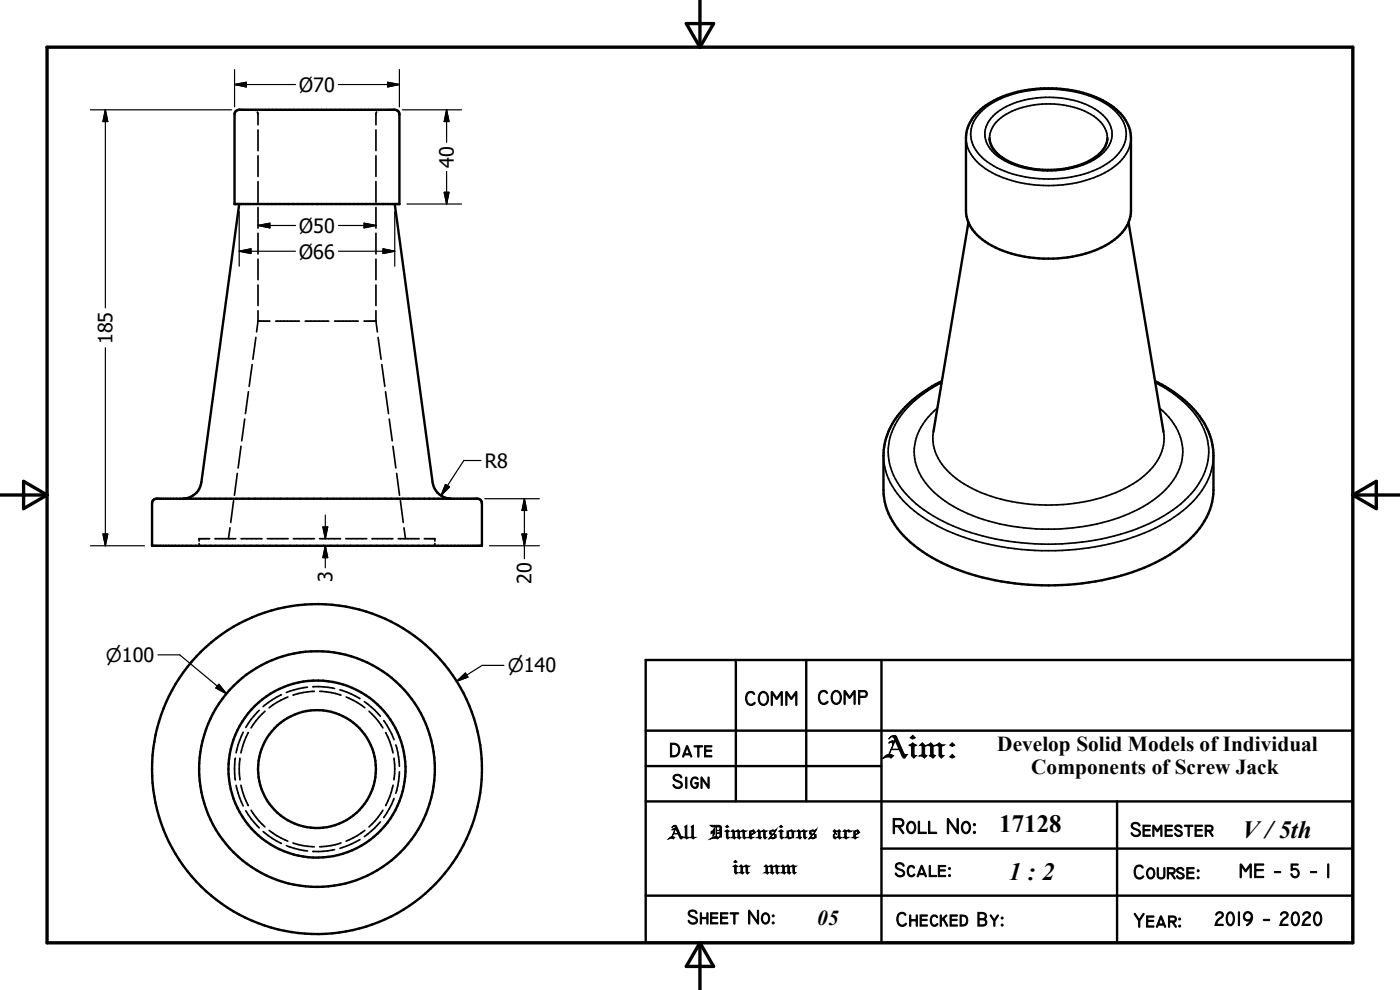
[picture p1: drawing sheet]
<svg xmlns="http://www.w3.org/2000/svg" width="297mm" height="210mm" viewBox="0 0 297 210" stroke-linecap="round" stroke-linejoin="round" font-family="sans-serif">
<g fill="none" stroke="#000" stroke-width=".51">
<path d="M50.1 23.5l.6-.2h33l.7 .2 .3 .4v.4v19h-34.9v-19v-.4zM207.1 24.1a20.5 20.5 0 0 1 13.7-5.3 24 24 0 0 1 15.5 4 8.4 8.4 0 0 1 3.6 6.5v15.5a8.5 8.5 0 0 1-4.7 6.9 27.1 27.1 0 0 1-25.5 0 8.7 8.7 0 0 1-4.8-6.9v-15.5a7.8 7.8 0 0 1 2.2-5.2zM209.9 29.3a5.8 5.8 0 0 0 3.5 4.6 20 20 0 0 0 18.5-.2 5.7 5.7 0 0 0 3-4.4M50.7 43.3l-8 59a4 4 0 0 1-3.9 3.5M83.7 43.3l8.1 59a4 4 0 0 0 3.9 3.5M205.4 47.2l-7.4 44.4M239.4 47.2l7.4 44.4M199.8 80.9a22.7 22.7 0 0 0-11.3 10.6 12.9 12.9 0 0 0-1.1 5.1v7.4a15.1 15.1 0 0 0 6.6 11.7 40.2 40.2 0 0 0 18.4 7.6 55.7 55.7 0 0 0 32.7-3.9 22.9 22.9 0 0 0 11.3-10.5l.6-1.6 .4-2.5v-8.2a15.9 15.9 0 0 0-6.6-12.1 31 31 0 0 0-5.8-3.6M32.6 106l.7-.2h68.2l.5 .4 .2 .6v9h-69.9v-9v-.4zM137 155h150M137 140h150v60h-150zM156.1 140v30"/>
<path d="M171 140v30M187 140v60M137 162.5h50M137 170h150M237 170v30M137 190h150M187 180h100"/>
<circle cx="67.2" cy="163.2" r="25"/>
<circle cx="67.2" cy="163.2" r="18.8"/>
<circle cx="67.2" cy="163.2" r="12.5"/>
<circle cx="67.2" cy="163.1" r="35"/>
</g>
<g fill="none" stroke="#000" stroke-width=".36">
<path d="M53.7 23.3l.6 .1M54.6 23.8l.1 2.7M54.7 27.6v4.4M54.7 33v4.4M54.7 38.5v4.4M79.8 27.6v4.4M79.8 33v4.4M79.8 38.5v4.4M79.9 23.8l-.1 2.7M80.7 23.3l-.5 .1M204.9 29.3a8.5 8.5 0 0 0 4.8 6.9 27.1 27.1 0 0 0 25.5 0 8.7 8.7 0 0 0 4.7-6.9M208.3 23.5a20.7 20.7 0 0 1 13.1-4.6 22.3 22.3 0 0 1 14.6 4.1 6.5 6.5 0 0 1 2.5 7.7 12.9 12.9 0 0 1-8.4 6.2 26.3 26.3 0 0 1-19.3-1.7 8.4 8.4 0 0 1-4.9-6.8 6.8 6.8 0 0 1 2.4-4.9z"/>
<path d="M209.9 29.3a6.4 6.4 0 0 1 4.2-5.4 19.4 19.4 0 0 1 17.9 .7 5.9 5.9 0 0 1 2.9 4.7M210.7 24.6a17.3 17.3 0 0 1 12.9-3.9 16.1 16.1 0 0 1 10.8 4.1 5.1 5.1 0 0 1-.7 7.9 18.5 18.5 0 0 1-14.2 3.3 14.3 14.3 0 0 1-9.4-4.4 5 5 0 0 1 .6-7zM54.7 44v4.4M54.7 49.5v4.4M54.7 55v4.3M79.8 44v4.4M79.8 49.5v4.4M79.8 55v4.3M53.5 77.3l-.6 4.7M54.3 71.6l-.7 4.6M54.7 68.1h2.6M54.7 60.5v4.3"/>
<path d="M54.7 65.9v2.2M54.7 68.1l-.3 2.3M58.5 68.1h5M64.7 68.1h5M71 68.1h5M77.2 68.1h2.6M79.8 60.5v4.3M79.8 65.9v2.2M79.8 68.1l.3 2.3M80.2 71.6l.6 4.6M81 77.3l.6 4.7M51.1 94.7l-.6 4.6"/>
<path d="M51.9 88.9l-.6 4.6M52.7 83.1l-.6 4.6M81.8 83.1l.6 4.6M82.6 88.9l.6 4.6M83.4 94.7l.6 4.6M187.4 96.6a14.9 14.9 0 0 0 5.7 11.1 39.1 39.1 0 0 0 19.3 8.3 55.4 55.4 0 0 0 32.7-4 22.9 22.9 0 0 0 11.3-10.4l.8-2.5 .2-2.5M198 91.6a10.1 10.1 0 0 0 4.2 9.4 30.4 30.4 0 0 0 17.2 6 35.3 35.3 0 0 0 21.8-4.9 12.1 12.1 0 0 0 5.7-8.4l-.1-2.1M198.9 86.6a11.9 11.9 0 0 0-4.8 10.8 14.8 14.8 0 0 0 7.3 9.5 42.6 42.6 0 0 0 26.3 5.1 34.5 34.5 0 0 0 18.2-6.9 11.9 11.9 0 0 0 4.9-10.8 12.7 12.7 0 0 0-4.8-7.7M199.8 81.2a20.9 20.9 0 0 0-10.6 10.6 12.5 12.5 0 0 0 2.9 12.9 32.6 32.6 0 0 0 16.4 9 55.2 55.2 0 0 0 35.2-2.6 22.8 22.8 0 0 0 11.6-10.3 12.4 12.4 0 0 0-2.4-13.7 25.5 25.5 0 0 0-7.8-5.9M42.2 115.3v.5M44.5 114.3h-2.3v.5M45.6 114.3h4.4"/>
<path d="M48.8 112l-.3 2.3M49.6 106.2l-.7 4.6M50.3 100.4l-.6 4.7M51.1 114.3h4.5M56.7 114.3h4.4M62.3 114.3h4.4M67.8 114.3h4.4M73.4 114.3h4.4M78.9 114.3h4.5M84.2 100.4l.6 4.7M84.5 114.3h4.4M84.9 106.2l.7 4.6"/>
<path d="M85.7 112l.3 2.3M90 114.3h2.3v.5M92.3 115.3v.5M51.6 155.3l-.8 1.8-.7 2.6M52.7 155.4l-.9 1.9-.7 2.4M55 150.7l-1.7 1.9-1.2 1.7M56.2 150.9l-1.3 1.3-1.6 2.2M59.7 147.4l-1.9 1-2 1.5M61.1 147.9l-2.4 1.1-1.6 1.1M65.2 145.8l-1.8 .3-2.6 .8M66.4 145.7h2.1l2.5 .4M66.7 146.7l-2.4 .2-2.1 .6"/>
<path d="M67.8 146.7l2.4 .2 2.1 .6M72.1 146.3l2.4 .9 1.8 1M73.4 147.9l2.4 1.1 1.6 1.1M76.3 148.2h.1M77.3 148.8l2.2 1.9 1.2 1.3M78.3 150.9l1.3 1.3 1.6 2.2M81.4 152.9l1.2 1.9 1 2.1M81.8 155.4l.9 1.9 .7 2.4M84 158l.6 2.6 .1 2M49.9 160.8l-.1 2.4 .1 2.3M50.1 166.6l.7 2.6 .8 1.8M50.9 160.8l-.2 2.4 .2 2.2"/>
<path d="M51.1 166.6l.7 2.4 .9 1.9M52.1 172l1.2 1.7 1.7 1.9M53.3 171.9l1.6 2.2 1.3 1.3M55.8 176.4l2 1.5 1.9 1M57.1 176.2l1.6 1.1 2.4 1.1M60.8 179.4l2.6 .8 1.8 .3M62.2 178.8l2.1 .6 2.4 .2M72.3 178.8l-2.1 .6-2.4 .2M76.3 178.1l-1.8 1-2.4 .9M77.4 176.2l-1.6 1.1-2.4 1.1M80.7 174.4l-1.2 1.2-2.2 1.9M81.2 171.9l-1.6 2.2-1.3 1.3"/>
<path d="M83.4 166.6l-.7 2.4-.9 1.9M83.6 160.8l.1 2.4-.1 2.2M83.6 169.4l-1 2.1-1.2 1.9M84.7 163.7l-.1 2-.6 2.6M71 180.2l-2.5 .4h-2.1"/>
</g>
<path d="M10 10h277v190h-277zM145.6 5h5.8l-2.9 5zM148.5 0v10M0 105h10M5 102.1l5 2.9-5 2.9zM287 105h10M287 105l5-2.9v5.8zM148.5 200v10M148.5 200l2.9 5h-5.8z" fill="none" stroke="#000" stroke-width=".71"/>
<g fill="none" stroke="#000" stroke-width=".25">
<path d="M49.8 17.9h12.9M49.8 17.9l2.4-.5v1zM49.8 14.8v7.9M71.8 17.9h12.9M82.2 17.4l2.5 .5-2.5 .5zM84.7 14.8v7.9M19.2 23.3h29.9M22.4 23.3v42M22.4 23.3l.5 2.5h-1.1zM85.3 23.3h12.6M94.7 23.3l.6 2.5h-1.1zM94.7 23.3v6.9"/>
<path d="M94.7 36.4v6.9M50.7 53.3h12M50.7 53.3l2.5-.5v1zM50.7 44.9v11.6M54.7 47.8h8M54.7 47.8l2.6-.5v1zM71.8 53.3h11.9M71.8 47.8h8M77.2 47.3l2.6 .5-2.6 .5zM81.3 52.8l2.4 .5-2.4 .5zM83.7 44.9v11.6M86.3 43.3h11.6"/>
<path d="M94.2 40.8h1.1l-.6 2.5zM22.4 73.8v42M102 97.7h-3.6l-4.8 7.4M19.2 115.8h11.5M21.8 113.3h1.1l-.5 2.5zM68.5 111.8h1l-.5 2.5zM69 109.3v5M69 115.8v4.7M69 115.8l.5 2.5h-1zM94.5 102.8l.9 .5-1.8 1.8zM102.8 105.8h11.6M103.8 115.8h10.6"/>
<path d="M110.7 113.3h1l-.4 2.5zM111.3 105.8v12.7M111.3 105.8l.4 2.5h-1zM33.5 138.9h4.6l9.9 8.2M46.4 145.2l1.6 1.9-2.2-1.1zM96.9 144.5l1.8-1.7 .6 .8zM106.9 141.2h-4.6l-5.4 3.3"/>
</g>
<g fill="#000" stroke="#000" stroke-width=".25">
<path d="M49.8 17.9l2.4-.5v1zM82.2 17.4l2.5 .5-2.5 .5zM22.4 23.3l.5 2.5h-1.1zM94.7 23.3l.6 2.5h-1.1zM50.7 53.3l2.5-.5v1zM54.7 47.8l2.6-.5v1zM77.2 47.3l2.6 .5-2.6 .5zM81.3 52.8l2.4 .5-2.4 .5zM94.2 40.8h1.1l-.6 2.5zM21.8 113.3h1.1l-.5 2.5zM68.5 111.8h1l-.5 2.5zM69 115.8l.5 2.5h-1z"/>
<path d="M94.5 102.8l.9 .5-1.8 1.8zM110.7 113.3h1l-.4 2.5zM111.3 105.8l.4 2.5h-1zM46.4 145.2l1.6 1.9-2.2-1.1zM96.9 144.5l1.8-1.7 .6 .8z"/>
</g>
<text font-size="6.4" x="187" y="160.8">Aim:</text>
<g font-size="5.3">
<text x="212" y="176.5">17128</text>
<text x="263.6" y="177.7">V / 5th</text>
<text x="214" y="186.7">1 : 2</text>
</g>
<text font-size="4.7" x="189.2" y="176.8">Roll No:</text>
<g font-size="4.5">
<text x="211.6" y="159.4">Develop Solid Models of Individual</text>
<text x="218.8" y="164.1">Components of Screw Jack</text>
<text x="173.4" y="196.3">05</text>
</g>
<g font-size="4.3">
<text x="157.9" y="149.6">COMM</text>
<text x="173.4" y="149.4">COMP</text>
<text x="142" y="160.6">Date</text>
<text x="142.6" y="167.2">Sign</text>
<text x="239.8" y="177.4">Semester</text>
<text x="189.7" y="186">Scale:</text>
<text x="240.4" y="186.4">Course:</text>
<text x="262.8" y="186.2">ME - 5 - I</text>
<text x="145.8" y="196">Sheet No:</text>
<text x="190" y="196.5">Checked By:</text>
<text x="240.5" y="196.7">Year:</text>
<text x="257.6" y="196.3">2019 - 2020</text>
</g>
<g font-size="4.2">
<text x="63.5" y="19.6">Ø70</text>
<text x="96.3" y="35.6" transform="rotate(-90 96.3 35.6)">40</text>
<text x="63.5" y="49.5">Ø50</text>
<text x="63.5" y="54.9">Ø66</text>
<text x="23.9" y="73" transform="rotate(-90 23.9 73)">185</text>
<text x="102.8" y="99.2">R8</text>
<text x="70.5" y="123.5" transform="rotate(-90 70.5 123.5)">3</text>
<text x="112.8" y="123.9" transform="rotate(-90 112.8 123.9)">20</text>
</g>
<g font-size="4">
<text x="22.4" y="140.4">n100</text>
<text x="107.7" y="142.6">n140</text>
</g>
<g font-size="3.8">
<text x="141.6" y="178">All Dimensions</text>
<text x="176.1" y="178">are</text>
<text x="155.1" y="185.4">in</text>
<text x="161.7" y="185.4">mm</text>
</g>
</svg>
